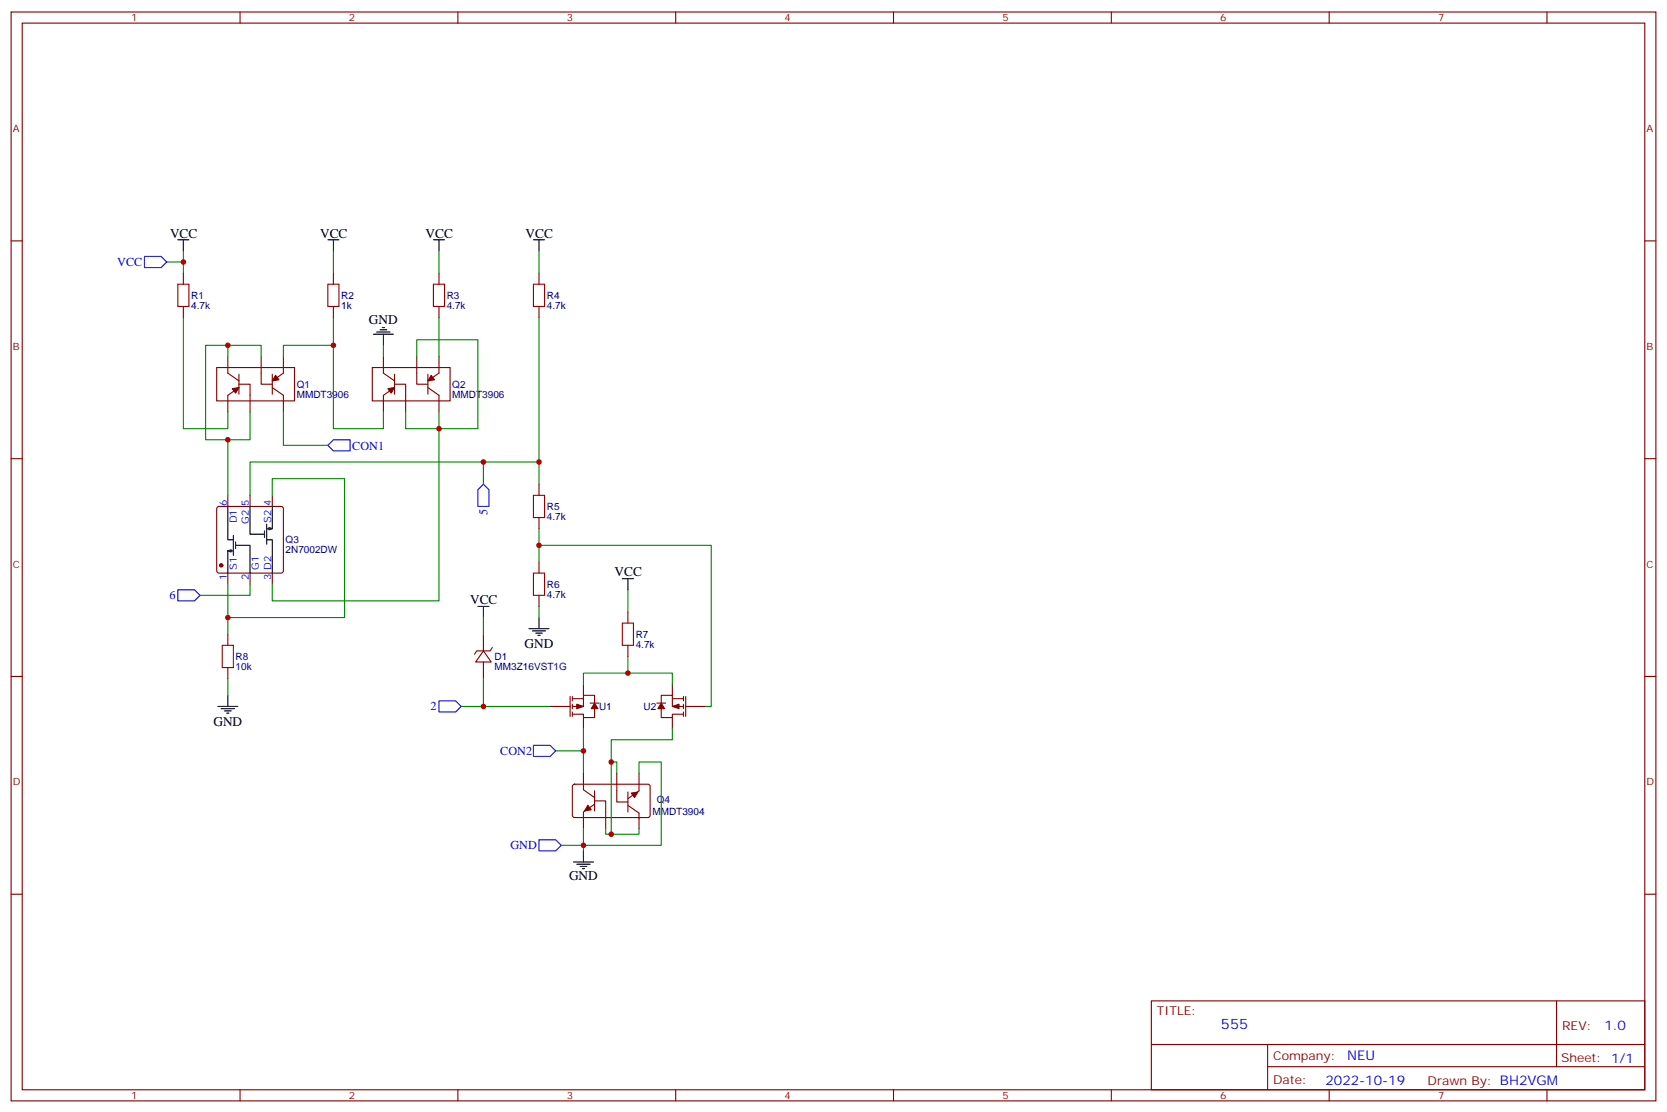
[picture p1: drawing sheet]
<svg xmlns="http://www.w3.org/2000/svg" width="529mm" height="353mm" viewBox="0 0 529 353" stroke-linecap="round" stroke-linejoin="round" font-family="sans-serif">
<g fill="none" stroke="#870000" stroke-width=".35">
<path d="M3.5 3.8h522.1v345.7h-522.1zM7.1 7.3h515v338.7h-515zM76.2 3.8v3.5M145.3 3.8v3.5M214.5 3.8v3.5M283.6 3.8v3.5M352.8 3.8v3.5M421.9 3.8v3.5M491.1 3.8v3.5M3.5 76.5h3.6M522.1 76.5h3.5M58.2 86.7v3.5"/>
<path d="M58.2 97.3v3.5M105.8 86.7v3.5M105.8 97.3v3.5M139.3 86.7v3.5M139.3 97.3v3.5M171.1 86.7v3.5M171.1 97.3v3.5M68.8 116.7h24.7v10.6h-24.7zM72.3 113.2v5.3l3.5 2.4M75.8 118.8v6.4M82.9 113.2v8.8h3.5M86.4 118.8v6.4"/>
<path d="M90 113.2v5.3l-3.6 2.4M118.2 116.7h24.7v10.6h-24.7zM121.7 113.2v5.3l3.5 2.4M125.2 118.8v6.4M132.3 113.2v8.8h3.5M135.8 118.8v6.4M139.3 113.2v5.3l-3.5 2.4M75.8 122h3.6v8.8M75.8 123l-3.5 2.5v5.3M86.4 123l3.6 2.5v5.3M125.2 122h3.6v8.8M125.2 123l-3.5 2.5v5.3"/>
<path d="M135.8 123l3.5 2.5v5.3M3.5 145.6h3.6M72.3 157.3v3.5M79.4 157.3v3.5M86.4 157.3v3.5M171.1 153.7v3.6M522.1 145.6h3.5M69 161l.5-.2h19.8l.5 .2 .2 .5v19.8l-.3 .5-.4 .2h-19.8l-.5-.3-.2-.4v-19.8zM171.1 164.3v3.6M171.1 178.4v3.6M72.3 182v3.5M79.4 182v3.5"/>
<path d="M86.4 182v3.5M171.1 189v3.5M199.3 194.3v3.5M3.5 214.8h3.6M72.3 201.4v3.5M72.3 211.9v3.6M153.5 206.7l2.4 3.5h-4.9zM153.5 201.4v5.3M153.5 210.2v5.3M156.3 205.6l-.7 1.1h-4.3l-.7 1M185.2 217.2v3.6M199.3 204.9v3.5"/>
<path d="M213.4 217.2v3.6M522.1 214.8h3.5M174.6 224.3h6.4M181 221.1v6.4M181.7 221.1v1.4M181.7 223.6v1.4M181.7 226.1v1.4M181.7 221.8h3.5M185.2 227.8v3.6M187.3 223.2h2.8M188.7 223.2v-2.4h-3.5v3.5h-3.5M188.7 225v2.8h-3.5v-1h-3.5"/>
<path d="M208.5 223.2h2.8M209.9 223.2v-2.4h3.5v3.5h3.6M209.9 225v2.8h3.5v-1h3.6M213.4 221.8h3.6M213.4 227.8v3.6M217 221.1v1.4M217 223.6v1.4M217 226.1v1.4M217.7 224.3h6.3M217.7 221.1v6.4M181.9 249.2l.5-.2h23.5l.5 .7-.1 9.4-.6 .5-23.6-.1-.4-.6v-9.2zM185.2 245.5v3.5"/>
<path d="M185.2 259.6v3.5M185.2 250.8l3.5 2.4M188.7 254.3h3.6v3.5M188.7 251.1v6.4M188.7 255.3l-3.5 2.5M192.3 259.6v3.5M195.8 251.1v3.5h3.5M195.8 245.5v3.5M199.3 251.5v6.3M199.3 255.7l3.5 2.5M202.8 245.5v3.5M202.8 259.6v3.5"/>
<path d="M202.8 251.1l-3.5 2.5M3.5 283.9h3.6M522.1 283.9h3.5M365.5 317.8h156.6v28.2h-156.6zM494.1 317.8v20.9M365.5 331.6h156.5M402.4 338.7h119.6M402.4 331.6v14.1M76.2 346v3.5M145.3 346v3.5M214.5 346v3.5M283.6 346v3.5"/>
<path d="M352.8 346v3.5M421.9 346v3.5M491.1 346v3.5"/>
</g>
<g fill="#870000" stroke="#870000" stroke-width=".35">
<path d="M186.6 255.7l1.1 1.4-2.1 .4z"/>
<path d="M200.4 251.8l2.1-.3-1.1 1.7z"/>
<path d="M87.5 119.2l1 1.4-2.1 .3z"/>
<path d="M73.7 123.4l2.1-.4-1 1.8z"/>
<path d="M136.9 119.2l1 1.4-2.1 .3z"/>
<path d="M123.1 123.4l2.1-.4-1 1.8z"/>
<path d="M188.7 223.2l1.1 1.8h-2.1z"/>
<path d="M183.1 223.6l2.1 .7-2.1 .7z"/>
<path d="M209.9 223.2l1.1 1.8h-2.2z"/>
<path d="M213.4 224.3l2.1-.7v1.4z"/>
<circle cx="70.2" cy="179.5" r=".53"/>
</g>
<path d="M185.2 249v1.8M185.2 257.8v1.8M192.3 257.8v1.8M195.8 249v2.1M202.8 249v2.1M202.8 258.2v1.7" fill="none" stroke="#900" stroke-width=".35"/>
<g fill="none" stroke="#000" stroke-width=".35">
<path d="M56.4 76.1h3.6M58.2 76.1v3.6M104.1 76.1h3.5M105.8 76.1v3.6M137.6 76.1h3.5M139.3 76.1v3.6M169.3 76.1h3.6M171.1 76.1v3.6M118.5 106.1h6.4M119.6 105.4h4.2M120.6 104.7h2.2M121.4 104h.7"/>
<path d="M121.7 106.1v3.5M72.3 160.8v10.6h1.8M72.3 174.9l1.1-.3v.7zM74.1 174.9h-1.8v7.1M74.1 170v6.3M74.8 173.1h4.6v8.9M74.8 172.1v2.1M79.4 160.8v8.8h4.6M84 168.6v2.1M84.7 171.4h1.7v10.6M84.7 166.4v6.4M85.4 167.5l1 .4-1 .3z"/>
<path d="M86.4 160.8v7.1h-1.7M151.7 192.5h3.5M153.5 192.5v3.6M167.9 199.6h6.4M171.1 196.1v3.5M197.6 183.7h3.5M199.3 183.7v3.6M169 200.3h4.2M170 201h2.2M170.7 201.7h.7M69.1 224.3h6.4M70.2 225h4.2"/>
<path d="M71.3 225.7h2.1M72 226.4h.7M72.3 220.8v3.5M182 273.7h6.4M183.1 274.4h4.2M184.1 275.1h2.2M184.9 275.8h.7M185.2 270.2v3.5"/>
</g>
<g fill="none" stroke="#008700" stroke-width=".35">
<path d="M58.2 79.7v7M105.8 79.7v7M139.3 79.7v7M171.1 79.7v7M52.9 83.2h5.3M58.2 100.8v35.3h14.1v-5.3M72.3 113.2v-3.6h-7v30h14.1v-8.8M72.3 109.6h10.6v3.6M105.8 100.8v8.8h-15.8v3.6M105.8 109.6v26.5h15.9v-5.3M121.7 109.6v3.6M132.3 113.2v-5.3h19.4v28.2h-12.4v54.7h-52.9v-5.3"/>
<path d="M139.3 100.8v12.4M171.1 100.8v52.9M72.3 139.6v17.7M90 130.8v10.6h14.1M128.8 130.8v5.3h10.5v-5.3M86.4 157.3v-5.3h23v44.1h-37.1M153.5 146.7v7M171.1 146.7h-91.7v10.6M171.1 173.1h54.7v51.2h-1.8M171.1 167.9v10.5M72.3 185.5v15.9M79.4 185.5v3.5h-15.9"/>
<path d="M153.5 196.1v5.3M171.1 192.5v3.6M199.3 187.3v7M72.3 215.5v5.3M153.5 215.5v8.8M185.2 217.2v-3.5h28.2v3.5M199.3 208.4v5.3M146.4 224.3h28.2M176.4 238.4h8.8M185.2 231.4v14.1M213.4 231.4v3.5h-19.4v7M195.8 245.5v-3.6h-1.8v23"/>
<path d="M202.8 245.5v-3.6h7.1v26.5h-31.7M185.2 263.1v7.1M192.3 263.1v1.8h10.5v-1.8"/>
</g>
<path d="M45.9 81.4h5.3l1.7 1.8-1.7 1.7h-5.3zM104.1 141.4l1.7-1.8h5.3v3.6h-5.3zM153.5 153.7l1.7 1.8v5.3h-3.5v-5.3zM56.4 187.3h5.3l1.8 1.7-1.8 1.8h-5.3zM139.3 222.5h5.3l1.8 1.8-1.8 1.8h-5.3zM169.3 236.6h5.3l1.8 1.8-1.8 1.8h-5.3zM171.1 266.6h5.3l1.8 1.8-1.8 1.8h-5.3z" fill="none" stroke="#00f" stroke-width=".35"/>
<path d="M56.4 90.2h3.6v7.1h-3.6zM104.1 90.2h3.5v7.1h-3.5zM137.6 90.2h3.5v7.1h-3.5zM169.3 90.2h3.6v7.1h-3.6zM169.3 157.3h3.6v7h-3.6zM169.3 182h3.6v7h-3.6zM197.6 197.8h3.5v7.1h-3.5zM70.6 204.9h3.5v7h-3.5z" fill="none" stroke="#a10000" stroke-width=".35"/>
<g fill="#c00">
<circle cx="194" cy="264.9" r=".88"/>
<circle cx="194" cy="241.9" r=".88"/>
<circle cx="185.2" cy="268.4" r=".88"/>
<circle cx="199.3" cy="213.7" r=".88"/>
<circle cx="105.8" cy="109.6" r=".88"/>
<circle cx="72.3" cy="109.6" r=".88"/>
<circle cx="139.3" cy="136.1" r=".88"/>
<circle cx="72.3" cy="196.1" r=".88"/>
<circle cx="171.1" cy="146.7" r=".88"/>
<circle cx="171.1" cy="173.1" r=".88"/>
<circle cx="58.2" cy="83.2" r=".88"/>
<circle cx="72.3" cy="139.6" r=".88"/>
<circle cx="153.5" cy="146.7" r=".88"/>
<circle cx="153.5" cy="224.3" r=".88"/>
<circle cx="185.2" cy="238.4" r=".88"/>
</g>
<text font-size="4.6" fill="#00f" x="387.6" y="326.8">555</text>
<g font-size="4.2">
<text x="54" y="75.4">VCC</text>
<text x="101.6" y="75.4">VCC</text>
<text x="135.1" y="75.4">VCC</text>
<text x="166.9" y="75.4">VCC</text>
<text x="117.1" y="103">GND</text>
<text x="195.1" y="183">VCC</text>
<text x="149.2" y="191.8">VCC</text>
<text x="166.5" y="205.7">GND</text>
<text x="67.7" y="230.3">GND</text>
<text x="180.6" y="279.3">GND</text>
</g>
<g font-size="4.2" fill="#00f">
<text x="509.3" y="327">1.0</text>
<text x="427.7" y="336.6">NEU</text>
<text x="420.7" y="344.4">2022-10-19</text>
</g>
<g font-size="3.9" fill="#00f">
<text x="37.2" y="84.4">VCC</text>
<text x="111.8" y="142.8">CON1</text>
<text x="154.7" y="163.4" transform="rotate(-90 154.7 163.4)">5</text>
<text x="53.8" y="190.3">6</text>
<text x="136.7" y="225.5">2</text>
<text x="158.8" y="239.7">CON2</text>
<text x="162" y="269.7">GND</text>
</g>
<g font-size="3.9" fill="#800">
<text x="367.2" y="322.4">TITLE:</text>
<text x="495.9" y="327">REV:</text>
<text x="404.1" y="336.6">Company:</text>
<text x="495.5" y="337.2">Sheet: 1/1</text>
<text x="404.1" y="344.2">Date:</text>
<text x="453.2" y="344.3">Drawn By: BH2VGM</text>
</g>
<g font-size="3.2" fill="#800">
<text x="41.6" y="6.8">1</text>
<text x="110.8" y="6.8">2</text>
<text x="179.9" y="6.8">3</text>
<text x="249.1" y="6.8">4</text>
<text x="318.2" y="6.8">5</text>
<text x="387.3" y="6.8">6</text>
<text x="456.5" y="6.8">7</text>
<text x="4.1" y="41.9">A</text>
<text x="522.6" y="41.9">A</text>
<text x="4.1" y="111.1">B</text>
<text x="522.6" y="111.1">B</text>
<text x="4.1" y="180.2">C</text>
<text x="522.6" y="180.2">C</text>
<text x="4.1" y="249.3">D</text>
<text x="522.6" y="249.3">D</text>
<text x="41.6" y="349">1</text>
<text x="110.8" y="349">2</text>
<text x="179.9" y="349">3</text>
<text x="249.1" y="349">4</text>
<text x="318.2" y="349">5</text>
<text x="387.3" y="349">6</text>
<text x="456.5" y="349">7</text>
</g>
<g font-size="3.2" fill="#000080">
<text x="60.7" y="94.9">R1</text>
<text x="108.3" y="94.9">R2</text>
<text x="141.8" y="94.9">R3</text>
<text x="173.6" y="94.9">R4</text>
<text x="60.7" y="98.1">4.7k</text>
<text x="108.3" y="98.1">1k</text>
<text x="141.8" y="98.1">4.7k</text>
<text x="173.6" y="98.1">4.7k</text>
<text x="94.2" y="123.1">Q1</text>
<text x="143.6" y="123.1">Q2</text>
<text x="94.2" y="126.3">MMDT3906</text>
<text x="143.6" y="126.3">MMDT3906</text>
<text x="173.6" y="161.9">R5</text>
<text x="173.6" y="165.1">4.7k</text>
<text x="90.7" y="172.5">Q3</text>
<text x="90.7" y="175.7">2N7002DW</text>
<text x="173.6" y="189.8">4.7k</text>
<text x="173.6" y="186.6">R6</text>
<text x="201.8" y="202.5">R7</text>
<text x="74.8" y="209.6">R8</text>
<text x="157" y="209.5">D1</text>
<text x="201.8" y="205.7">4.7k</text>
<text x="74.8" y="212.7">10k</text>
<text x="157" y="212.7">MM3Z16VST1G</text>
<text x="190.2" y="225.4">U1</text>
<text x="204.3" y="225.4">U2</text>
<text x="208.5" y="255">Q4</text>
<text x="207.1" y="258.9">MMDT3904</text>
</g>
<g font-size="3.2" fill="#00f">
<text x="72" y="160.6" transform="rotate(-90 72 160.6)">6</text>
<text x="79" y="160.6" transform="rotate(-90 79 160.6)">5</text>
<text x="86.1" y="160.6" transform="rotate(-90 86.1 160.6)">4</text>
<text x="75.1" y="166.2" transform="rotate(-90 75.1 166.2)">D1</text>
<text x="79" y="166.2" transform="rotate(-90 79 166.2)">G2</text>
<text x="86.1" y="165.9" transform="rotate(-90 86.1 165.9)">S2</text>
<text x="72" y="184.2" transform="rotate(-90 72 184.2)">1</text>
<text x="75.1" y="181" transform="rotate(-90 75.1 181)">S1</text>
<text x="79" y="184.2" transform="rotate(-90 79 184.2)">2</text>
<text x="82.2" y="181" transform="rotate(-90 82.2 181)">G1</text>
<text x="86.1" y="184.2" transform="rotate(-90 86.1 184.2)">3</text>
<text x="86.1" y="181" transform="rotate(-90 86.1 181)">D2</text>
</g>
</svg>
